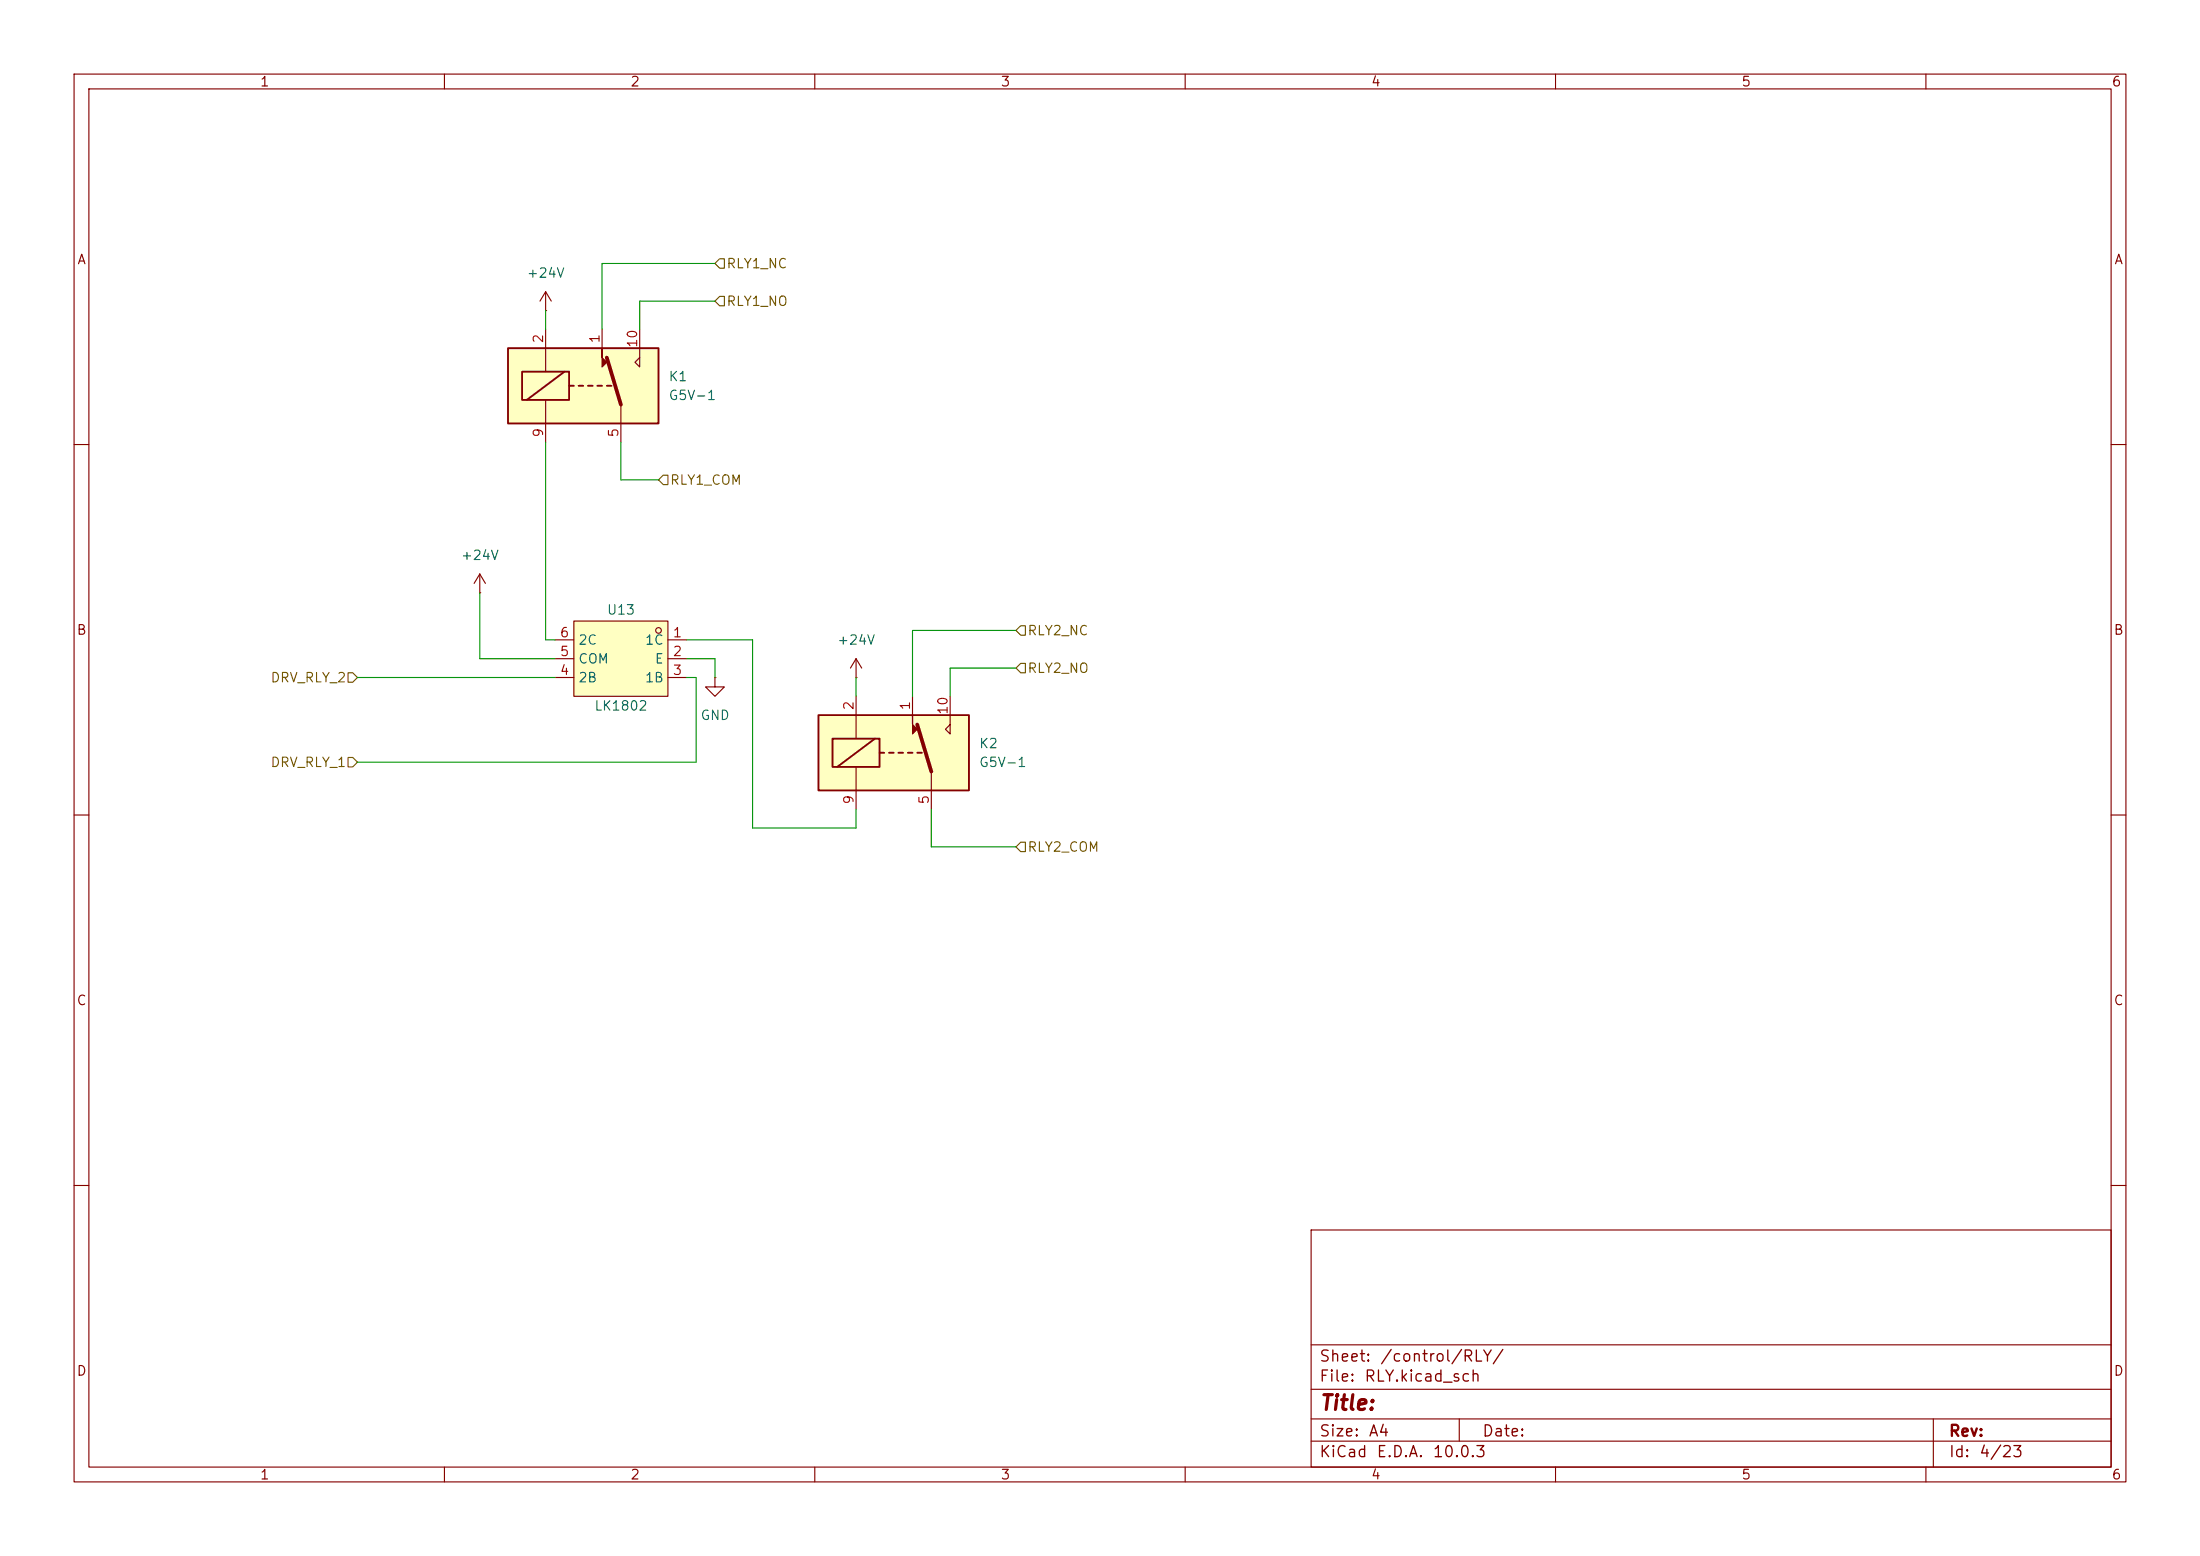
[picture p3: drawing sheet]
<svg xmlns="http://www.w3.org/2000/svg" width="297mm" height="210mm" viewBox="0 0 297 210" stroke-linecap="round" stroke-linejoin="round" font-family="sans-serif">
<g fill="none" stroke="#840000" stroke-width=".15">
<path d="M10 10h277v190h-277zM12 12h273v186h-273zM60 10v2M110 10v2M160 10v2M210 10v2M260 10v2M73.7 39.4l-.8 1.2M73.7 39.4l.7 1.2M73.7 39.4v2.5M73.7 41.9h.1M10 60h2"/>
<path d="M285 60h2M10 110h2M285 110h2M10 160h2M177 166h108v32h-108zM285 160h2M60 198v2M110 198v2M160 198v2M177 194.5h108M177 191.5h108M177 187.5h108"/>
<path d="M177 181.5h108M197 191.5v3M210 198v2M260 198v2M261 191.5v6.5"/>
</g>
<path d="M77.5 83.8h12.7v10.2h-12.7z" fill="#ffffc2"/>
<g fill="none" stroke="#840000" stroke-width=".15">
<path d="M74.9 86.4h2.6M74.9 88.9h2.6M74.9 91.4h2.6M77.5 83.8h12.7v10.2h-12.7zM90.2 86.4h2.5M90.2 88.9h2.5M90.2 91.4h2.5"/>
<circle cx="88.9" cy="85.1" r=".38"/>
</g>
<path d="M110.5 96.5h20.3v10.2h-20.3z" fill="#ffffc2"/>
<g fill="none" stroke="#840000" stroke-width=".15">
<path d="M64.8 77.5l-.8 1.2M64.8 77.5l.7 1.2M64.8 77.5v2.5M64.8 80h.1M96.5 91.4v1.3h1.3l-1.3 1.3-1.3-1.3h1.3M96.5 91.4h.1M115.6 91.4h.1M115.6 88.9v2.5M115.6 94v5.7M115.6 88.9l-.8 1.3M115.6 88.9l.7 1.3M123.2 94v2.5"/>
<path d="M128.3 94v5.1l-.7-.7 .7-.6M115.6 103.5v5.7M125.7 104.1v5.1"/>
</g>
<path d="M110.5 96.5h20.3v10.2h-20.3zM112.4 99.7h6.3v3.8h-6.3zM118.1 99.7l-5.1 3.8M118.7 101.6h.7M120 101.6h.6M121.3 101.6h.6M122.6 101.6h.6M123.8 101.6h.7" fill="none" stroke="#840000" stroke-width=".25"/>
<path d="M123.2 96.5v1.3l.6 .6-.6 .7z" fill="#840000" stroke="#840000" stroke-width=".15"/>
<path d="M123.8 97.8l1.9 6.3" fill="none" stroke="#840000" stroke-width=".51"/>
<path d="M68.6 47h20.3v10.2h-20.3z" fill="#ffffc2"/>
<path d="M73.7 44.5v5.7M73.7 54v5.7M81.3 44.5v2.5M83.8 54.6v5.1M86.4 44.5v5l-.7-.6 .7-.6" fill="none" stroke="#840000" stroke-width=".15"/>
<path d="M68.6 47h20.3v10.2h-20.3zM70.5 50.2h6.3v3.8h-6.3zM76.2 50.2l-5.1 3.8M76.8 52.1h.7M78.1 52.1h.6M79.4 52.1h.6M80.6 52.1h.7M81.9 52.1h.6" fill="none" stroke="#840000" stroke-width=".25"/>
<path d="M81.3 47v1.3l.6 .6-.6 .6z" fill="#840000" stroke="#840000" stroke-width=".15"/>
<path d="M81.9 48.3l1.9 6.3" fill="none" stroke="#840000" stroke-width=".51"/>
<path d="M97.2 34.9h.6v1.3h-.6l-.7-.6zM97.2 40h.6v1.3h-.6l-.7-.7zM88.9 64.8l.6-.7h.7v1.3h-.7zM47 90.8h.6l.7 .6-.7 .7h-.6zM137.2 85.1l.6-.6h.6v1.2h-.6zM137.8 89.5h.6v1.3h-.6l-.6-.6zM47 102.2h.6l.7 .7-.7 .6h-.6zM137.2 114.3l.6-.6h.6v1.2h-.6z" fill="none" stroke="#725600" stroke-width=".15"/>
<g fill="none" stroke="#009600" stroke-width=".15">
<path d="M96.5 35.6h-15.2v8.9M73.7 41.9v2.6M73.7 59.7v26.7h1.2M83.8 59.7v5.1h5.1M96.5 40.6h-10.1v3.9M48.3 91.4h26.6M64.8 80v8.9h10.1M92.7 88.9h3.8v2.5M92.7 86.4h8.9v25.4h14v-2.6M92.7 91.4h1.3v11.5h-45.7M115.6 91.4v2.6M137.2 90.2h-8.9v3.8"/>
<path d="M137.2 85.1h-14v8.9M125.7 109.2v5.1h11.5"/>
</g>
<text font-size="2" fill="#840000" x="178" y="190.8">Title:</text>
<g font-size="1.5" fill="#840000">
<text x="178" y="184.2">Sheet:</text>
<text x="186.2" y="184.2">/control/RLY/</text>
<text x="178" y="186.9">File:</text>
<text x="184.1" y="186.9">RLY.kicad_sch</text>
<text x="178" y="197.1">KiCad</text>
<text x="178" y="194.3">Size:</text>
<text x="184.7" y="194.3">A4</text>
<text x="185.7" y="197.1">E.D.A.</text>
<text x="193.3" y="197.1">10.0.3</text>
<text x="200" y="194.3">Date:</text>
<text x="263" y="194.3">Rev:</text>
<text x="263" y="197.1">Id:</text>
<text x="267.1" y="197.1">4/23</text>
</g>
<g font-size="1.3" fill="#840000">
<text x="35" y="12">1</text>
<text x="85" y="12">2</text>
<text x="135" y="12">3</text>
<text x="185" y="12">4</text>
<text x="235" y="12">5</text>
<text x="285" y="12">6</text>
<text x="10.3" y="36">A</text>
<text x="285.3" y="36">A</text>
<text x="10.3" y="86">B</text>
<text x="285.3" y="86">B</text>
<text x="10.3" y="136">C</text>
<text x="285.3" y="136">C</text>
<text x="10.3" y="186">D</text>
<text x="285.3" y="186">D</text>
<text x="35" y="200">1</text>
<text x="85" y="200">2</text>
<text x="135" y="200">3</text>
<text x="185" y="200">4</text>
<text x="235" y="200">5</text>
<text x="285" y="200">6</text>
</g>
<g font-size="1.3" fill="#006464">
<text x="71" y="37.8">+24V</text>
<text x="90.2" y="51.8">K1</text>
<text x="90.2" y="54.3">G5V-1</text>
<text x="62.1" y="75.9">+24V</text>
<text x="81.8" y="83.3">U13</text>
<text x="78" y="89.9">COM</text>
<text x="78" y="87.3">2C</text>
<text x="87" y="87.3">1C</text>
<text x="88.3" y="89.9">E</text>
<text x="112.9" y="87.3">+24V</text>
<text x="78" y="92.4">2B</text>
<text x="87" y="92.4">1B</text>
<text x="80.2" y="96.2">LK1802</text>
<text x="94.5" y="97.5">GND</text>
<text x="132.1" y="101.3">K2</text>
<text x="132.1" y="103.8">G5V-1</text>
</g>
<g font-size="1.3" fill="#725600">
<text x="98" y="41.6">RLY1_NO</text>
<text x="98" y="36.5">RLY1_NC</text>
<text x="90.4" y="65.7">RLY1_COM</text>
<text x="138.6" y="86.1">RLY2_NC</text>
<text x="36.4" y="92.4">DRV_RLY_2</text>
<text x="138.6" y="91.1">RLY2_NO</text>
<text x="36.4" y="103.8">DRV_RLY_1</text>
<text x="138.6" y="115.3">RLY2_COM</text>
</g>
<g font-size="1.3" fill="#a90000">
<text x="73.6" y="46.4" transform="rotate(-90 73.6 46.4)">2</text>
<text x="81.3" y="46.4" transform="rotate(-90 81.3 46.4)">1</text>
<text x="86.3" y="47" transform="rotate(-90 86.3 47)">10</text>
<text x="73.6" y="59.1" transform="rotate(-90 73.6 59.1)">9</text>
<text x="83.8" y="59.1" transform="rotate(-90 83.8 59.1)">5</text>
<text x="75.5" y="88.9">5</text>
<text x="75.5" y="86.3">6</text>
<text x="90.7" y="86.3">1</text>
<text x="90.7" y="88.9">2</text>
<text x="75.5" y="91.4">4</text>
<text x="90.7" y="91.4">3</text>
<text x="115.5" y="96" transform="rotate(-90 115.5 96)">2</text>
<text x="123.2" y="96" transform="rotate(-90 123.2 96)">1</text>
<text x="128.2" y="96.6" transform="rotate(-90 128.2 96.6)">10</text>
<text x="115.5" y="108.7" transform="rotate(-90 115.5 108.7)">9</text>
<text x="125.7" y="108.7" transform="rotate(-90 125.7 108.7)">5</text>
</g>
</svg>
